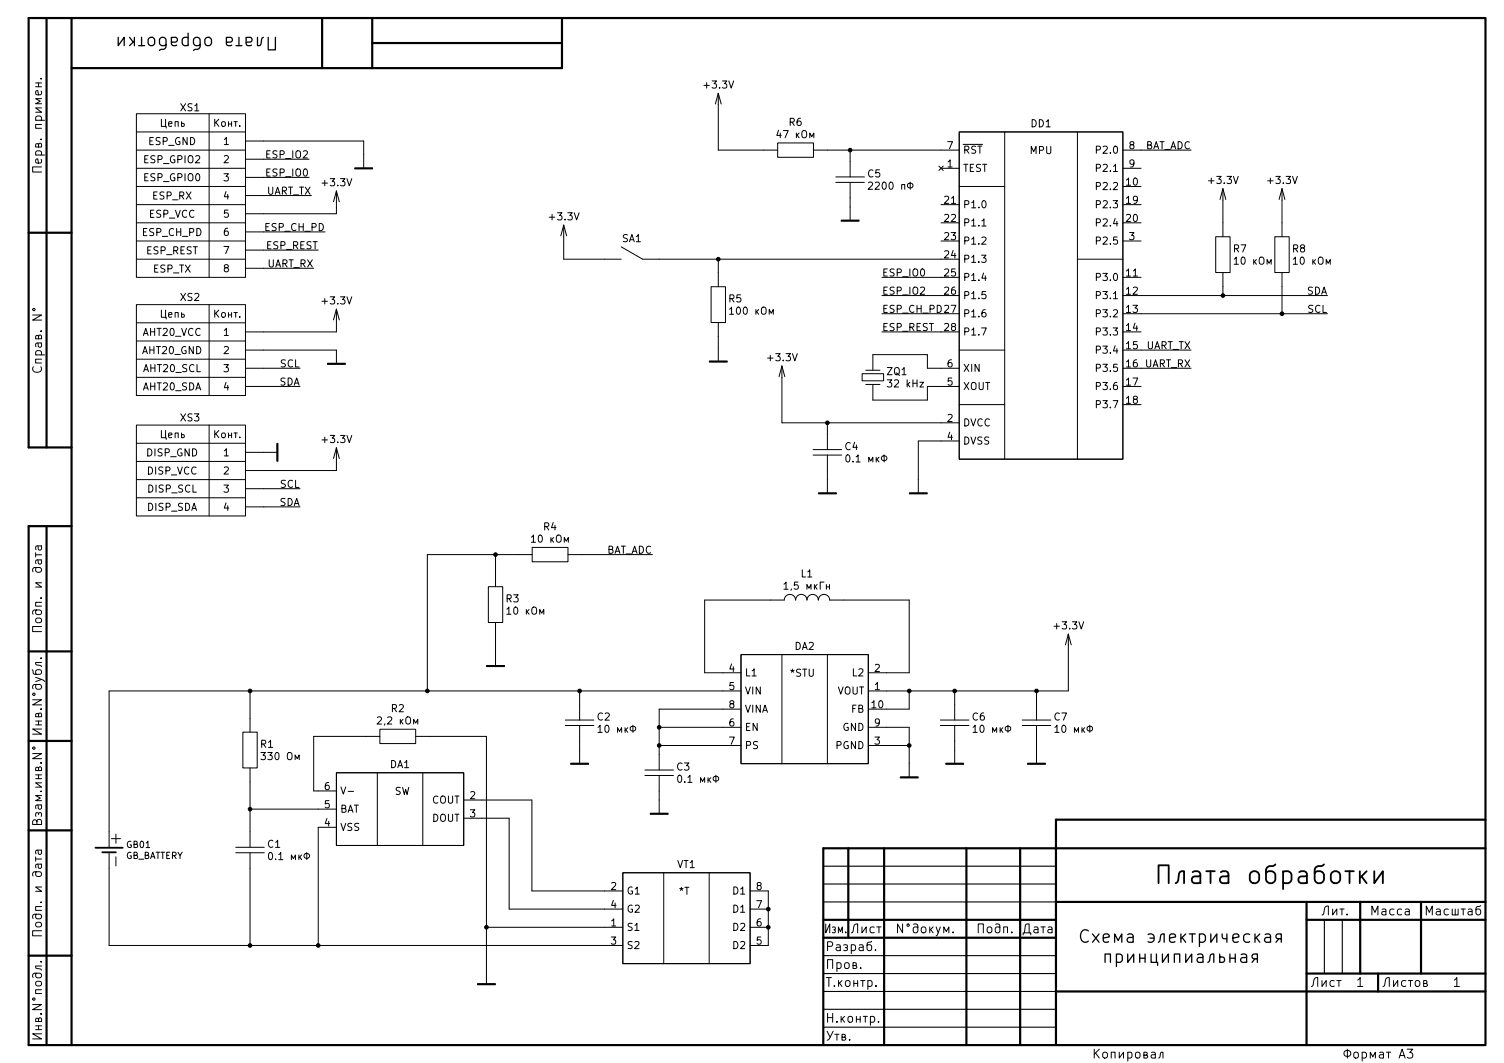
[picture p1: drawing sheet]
EESchema Schematic File Version 4
EELAYER 30 0
EELAYER END
$Descr A3 16535 11693
encoding utf-8
Sheet 1 1
Title "Схема электрическая\\nпринципиальная"
Date ""
Rev ""
Comp ""
Comment1 "Плата обработки"
Comment2 ""
Comment3 ""
Comment4 ""
$EndDescr
Text Label 13100 3850 2    79   ~ 0
UART_TX
Text Label 13100 4050 2    79   ~ 0
UART_RX
Text Label 3425 2150 2    79   ~ 0
UART_TX
Text Label 3450 2950 2    79   ~ 0
UART_RX
Text Label 14600 3250 2    79   ~ 0
SDA
Text Label 14600 3450 2    79   ~ 0
SCL
Text Label 3300 4050 2    79   ~ 0
SCL
Text Label 3300 5575 2    79   ~ 0
SDA
Text Label 3300 5375 2    79   ~ 0
SCL
Text Label 3300 4250 2    79   ~ 0
SDA
Text Label 13100 1650 2    79   ~ 0
BAT_ADC
Text Label 7175 6100 2    79   ~ 0
BAT_ADC
$Comp
L Device_GOST:R R6
U 1 1
P 8750 1650
F 0 "R6" H 8750 1960 79  0000 C CNN
F 1 "47 кОм" H 8750 1825 79  0000 C CNN
F 2 "Resistor_SMD:R_0603_1608Metric" H 8650 1675 60  0001 C CNN
F 3 "" H 8775 1475 60  0001 C CNN
	1    8750 1650
	1    0    0    -1  
$EndComp
$Comp
L Device_GOST:C C4
U 1 1
P 9100 4975
F 0 "C4" H 9285 5043 79  0000 L CNN
F 1 "0.1 мкФ" H 9285 4908 79  0000 L CNN
F 2 "Capacitor_SMD:C_0603_1608Metric" H 9025 4975 60  0001 C CNN
F 3 "" H 9125 5075 60  0001 C CNN
	1    9100 4975
	1    0    0    -1  
$EndComp
$Comp
L My_Lib_GOST:MSP430F21x2 DD1
U 1 1
P 11450 3200
F 0 "DD1" H 11450 5045 79  0000 C CNN
F 1 "MSP430F2112" H 11500 1250 79  0001 C CNN
F 2 "Package_SO:TSSOP-28_4.4x9.7mm_P0.65mm" H 11500 1150 79  0001 C CNN
F 3 "" H 11300 4400 98  0001 C CNN
	1    11450 3200
	1    0    0    -1  
$EndComp
$Comp
L Device_GOST:ZQ_CRYSTAL ZQ1
U 1 1
P 9600 4150
F 0 "ZQ1" V 9532 4296 79  0000 L CNN
F 1 "32 kHz" V 9667 4296 79  0000 L CNN
F 2 "" H 9500 4250 60  0001 C CNN
F 3 "" H 9600 4350 60  0001 C CNN
	1    9600 4150
	0    1    1    0   
$EndComp
Wire Wire Line
	10350 4050 10200 4050
Wire Wire Line
	10200 4050 10200 3900
Wire Wire Line
	10200 3900 9600 3900
Wire Wire Line
	10350 4250 10200 4250
Wire Wire Line
	10200 4250 10200 4400
Wire Wire Line
	10200 4400 9600 4400
$Comp
L Device_GOST:C C3
U 1 1
P 7250 8500
F 0 "C3" H 7435 8568 79  0000 L CNN
F 1 "0.1 мкФ" H 7435 8433 79  0000 L CNN
F 2 "Capacitor_SMD:C_0603_1608Metric" H 7175 8500 60  0001 C CNN
F 3 "" H 7275 8600 60  0001 C CNN
	1    7250 8500
	1    0    0    -1  
$EndComp
Wire Wire Line
	8600 4650 9100 4650
Wire Wire Line
	9100 4775 9100 4650
Connection ~ 9100 4650
Wire Wire Line
	9100 4650 10350 4650
$Comp
L power_GOST:+3.3V #PWR014
U 1 1
P 8600 4150
F 0 "#PWR014" H 8600 4050 79  0001 C CNN
F 1 "+3.3V" H 8600 4371 79  0000 C CNN
F 2 "" V 8600 4275 98  0000 C CNN
F 3 "" H 8600 4275 98  0001 C CNN
	1    8600 4150
	1    0    0    -1  
$EndComp
Wire Wire Line
	8600 4650 8600 4150
$Comp
L power_GOST:GND #PWR015
U 1 1
P 9100 5275
F 0 "#PWR015" H 9100 5325 60  0001 C CNN
F 1 "GND" H 9100 5025 79  0001 C CNN
F 2 "" H 9100 5275 60  0000 C CNN
F 3 "" H 9100 5275 60  0001 C CNN
	1    9100 5275
	1    0    0    -1  
$EndComp
$Comp
L power_GOST:GND #PWR018
U 1 1
P 10100 5275
F 0 "#PWR018" H 10100 5325 60  0001 C CNN
F 1 "GND" H 10100 5025 79  0001 C CNN
F 2 "" H 10100 5275 60  0000 C CNN
F 3 "" H 10100 5275 60  0001 C CNN
	1    10100 5275
	1    0    0    -1  
$EndComp
Wire Wire Line
	10350 4850 10100 4850
Wire Wire Line
	10100 4850 10100 5275
Wire Wire Line
	9100 5275 9100 5175
$Comp
L Device_GOST:C C5
U 1 1
P 9350 1975
F 0 "C5" H 9535 2043 79  0000 L CNN
F 1 "2200 пФ" H 9535 1908 79  0000 L CNN
F 2 "Capacitor_SMD:C_0603_1608Metric" H 9275 1975 60  0001 C CNN
F 3 "" H 9375 2075 60  0001 C CNN
	1    9350 1975
	1    0    0    -1  
$EndComp
Wire Wire Line
	7900 1650 8400 1650
Wire Wire Line
	9350 1775 9350 1650
$Comp
L power_GOST:+3.3V #PWR012
U 1 1
P 7900 1150
F 0 "#PWR012" H 7900 1050 79  0001 C CNN
F 1 "+3.3V" H 7900 1371 79  0000 C CNN
F 2 "" V 7900 1275 98  0000 C CNN
F 3 "" H 7900 1275 98  0001 C CNN
	1    7900 1150
	1    0    0    -1  
$EndComp
Wire Wire Line
	7900 1650 7900 1150
$Comp
L power_GOST:GND #PWR016
U 1 1
P 9350 2275
F 0 "#PWR016" H 9350 2325 60  0001 C CNN
F 1 "GND" H 9350 2025 79  0001 C CNN
F 2 "" H 9350 2275 60  0000 C CNN
F 3 "" H 9350 2275 60  0001 C CNN
	1    9350 2275
	1    0    0    -1  
$EndComp
Wire Wire Line
	9350 2275 9350 2175
Wire Wire Line
	9100 1650 9350 1650
Connection ~ 9350 1650
Wire Wire Line
	9350 1650 10350 1650
NoConn ~ 10350 1850
$Comp
L Device_GOST:R R7
U 1 1
P 13450 2800
F 0 "R7" V 13382 2907 79  0000 L CNN
F 1 "10 кОм" V 13517 2907 79  0000 L CNN
F 2 "Resistor_SMD:R_0603_1608Metric" H 13350 2825 60  0001 C CNN
F 3 "" H 13475 2625 60  0001 C CNN
	1    13450 2800
	0    1    1    0   
$EndComp
$Comp
L Device_GOST:R R8
U 1 1
P 14100 2800
F 0 "R8" V 14032 2907 79  0000 L CNN
F 1 "10 кОм" V 14167 2907 79  0000 L CNN
F 2 "Resistor_SMD:R_0603_1608Metric" H 14000 2825 60  0001 C CNN
F 3 "" H 14125 2625 60  0001 C CNN
	1    14100 2800
	0    1    1    0   
$EndComp
Wire Wire Line
	12550 3250 13450 3250
Wire Wire Line
	13450 3150 13450 3250
Wire Wire Line
	12550 3450 14100 3450
Wire Wire Line
	14100 3150 14100 3450
Connection ~ 14100 3450
Wire Wire Line
	14100 3450 14600 3450
$Comp
L power_GOST:+3.3V #PWR022
U 1 1
P 13450 2200
F 0 "#PWR022" H 13450 2100 79  0001 C CNN
F 1 "+3.3V" H 13450 2421 79  0000 C CNN
F 2 "" V 13450 2325 98  0000 C CNN
F 3 "" H 13450 2325 98  0001 C CNN
	1    13450 2200
	1    0    0    -1  
$EndComp
$Comp
L power_GOST:+3.3V #PWR023
U 1 1
P 14100 2200
F 0 "#PWR023" H 14100 2100 79  0001 C CNN
F 1 "+3.3V" H 14100 2421 79  0000 C CNN
F 2 "" V 14100 2325 98  0000 C CNN
F 3 "" H 14100 2325 98  0001 C CNN
	1    14100 2200
	1    0    0    -1  
$EndComp
Wire Wire Line
	14100 2450 14100 2200
Wire Wire Line
	13450 2450 13450 2200
$Comp
L KGL_Power:GB_BATTERY GB01
U 1 1
P 1200 9350
F 0 "GB01" V 1139 9535 70  0000 L CNN
F 1 "GB_BATTERY" V 1260 9535 70  0000 L CNN
F 2 "Battery:BatteryHolder_Keystone_1042_1x18650" H 1200 9350 70  0001 C CNN
F 3 "" H 1200 9350 70  0001 C CNN
	1    1200 9350
	0    1    1    0   
$EndComp
$Comp
L Connector_Generic_GOST:CONN_4 XS2
U 1 1
P 2100 3850
F 0 "XS2" H 2090 4434 79  0000 C CNN
F 1 "CONN_4" H 2100 3250 79  0001 C CNN
F 2 "" H 2700 4450 79  0001 C CNN
F 3 "" H 2700 3250 79  0001 C CNN
F 4 "AHT20_VCC" H 1893 4049 79  0000 C CNN "PIN1"
F 5 "AHT20_GND" H 1893 3849 79  0000 C CNN "PIN2"
F 6 "AHT20_SCL" H 1893 3651 79  0000 C CNN "PIN3"
F 7 "AHT20_SDA" H 1893 3450 79  0000 C CNN "PIN4"
	1    2100 3850
	1    0    0    -1  
$EndComp
$Comp
L Connector_Generic_GOST:CONN_8 XS1
U 1 1
P 2100 2150
F 0 "XS1" H 2090 3121 79  0000 C CNN
F 1 "CONN_8" H 2100 1150 79  0001 C CNN
F 2 "" H 2700 3150 79  0001 C CNN
F 3 "" H 2700 1150 79  0001 C CNN
F 4 "ESP_GND" H 1893 2749 79  0000 C CNN "PIN1"
F 5 "ESP_GPIO2" H 1893 2549 79  0000 C CNN "PIN2"
F 6 "ESP_GPIO0" H 1893 2351 79  0000 C CNN "PIN3"
F 7 "ESP_RX" H 1893 2150 79  0000 C CNN "PIN4"
F 8 "ESP_VCC" H 1893 1949 79  0000 C CNN "PIN5"
F 9 "ESP_CH_PD" H 1893 1748 79  0000 C CNN "PIN6"
F 10 "ESP_REST" H 1893 1547 79  0000 C CNN "PIN7"
F 11 "ESP_TX" H 1893 1346 79  0000 C CNN "PIN8"
	1    2100 2150
	1    0    0    -1  
$EndComp
$Comp
L power_GOST:GND #PWR06
U 1 1
P 4000 1700
F 0 "#PWR06" H 4000 1750 60  0001 C CNN
F 1 "GND" H 4000 1450 79  0001 C CNN
F 2 "" H 4000 1700 60  0000 C CNN
F 3 "" H 4000 1700 60  0001 C CNN
	1    4000 1700
	1    0    0    -1  
$EndComp
$Comp
L power_GOST:+3.3V #PWR02
U 1 1
P 3700 2225
F 0 "#PWR02" H 3700 2125 79  0001 C CNN
F 1 "+3.3V" H 3700 2446 79  0000 C CNN
F 2 "" V 3700 2350 98  0000 C CNN
F 3 "" H 3700 2350 98  0001 C CNN
	1    3700 2225
	1    0    0    -1  
$EndComp
Wire Wire Line
	2900 2350 3700 2350
Wire Wire Line
	3700 2350 3700 2225
$Comp
L Connector_Generic_GOST:CONN_4 XS3
U 1 1
P 2100 5175
F 0 "XS3" H 2090 5759 79  0000 C CNN
F 1 "CONN_4" H 2100 4575 79  0001 C CNN
F 2 "" H 2700 5775 79  0001 C CNN
F 3 "" H 2700 4575 79  0001 C CNN
F 4 "DISP_GND" H 1893 5374 79  0000 C CNN "PIN1"
F 5 "DISP_VCC" H 1893 5174 79  0000 C CNN "PIN2"
F 6 "DISP_SCL" H 1893 4976 79  0000 C CNN "PIN3"
F 7 "DISP_SDA" H 1893 4775 79  0000 C CNN "PIN4"
	1    2100 5175
	1    0    0    -1  
$EndComp
$Comp
L power_GOST:+3.3V #PWR03
U 1 1
P 3700 3525
F 0 "#PWR03" H 3700 3425 79  0001 C CNN
F 1 "+3.3V" H 3700 3746 79  0000 C CNN
F 2 "" V 3700 3650 98  0000 C CNN
F 3 "" H 3700 3650 98  0001 C CNN
	1    3700 3525
	1    0    0    -1  
$EndComp
Wire Wire Line
	2900 3650 3700 3650
Wire Wire Line
	3700 3650 3700 3525
$Comp
L power_GOST:+3.3V #PWR05
U 1 1
P 3700 5050
F 0 "#PWR05" H 3700 4950 79  0001 C CNN
F 1 "+3.3V" H 3700 5271 79  0000 C CNN
F 2 "" V 3700 5175 98  0000 C CNN
F 3 "" H 3700 5175 98  0001 C CNN
	1    3700 5050
	1    0    0    -1  
$EndComp
Wire Wire Line
	2900 5175 3700 5175
Wire Wire Line
	3700 5175 3700 5050
$Comp
L power_GOST:GND #PWR01
U 1 1
P 2900 4975
F 0 "#PWR01" H 2900 5025 60  0001 C CNN
F 1 "GND" H 2900 4725 79  0001 C CNN
F 2 "" H 2900 4975 60  0000 C CNN
F 3 "" H 2900 4975 60  0001 C CNN
	1    2900 4975
	0    -1   -1   0   
$EndComp
$Comp
L power_GOST:GND #PWR04
U 1 1
P 3700 3850
F 0 "#PWR04" H 3700 3900 60  0001 C CNN
F 1 "GND" H 3700 3600 79  0001 C CNN
F 2 "" H 3700 3850 60  0000 C CNN
F 3 "" H 3700 3850 60  0001 C CNN
	1    3700 3850
	1    0    0    -1  
$EndComp
Wire Wire Line
	2900 3850 3700 3850
$Comp
L My_Lib_GOST:TPS6303x DA2
U 1 1
P 8850 7800
F 0 "DA2" H 8850 8495 79  0000 C CNN
F 1 "TPS63031" H 8800 7100 79  0001 C CNN
F 2 "Package_SON:WSON-10-1EP_2.5x2.5mm_P0.5mm_EP1.2x2mm_ThermalVias" H 8850 8500 50  0001 C CNN
F 3 "" H 8850 8500 50  0001 C CNN
	1    8850 7800
	1    0    0    -1  
$EndComp
$Comp
L Device_GOST:L_INDUCTOR L1
U 1 1
P 8875 6600
F 0 "L1" H 8875 6893 79  0000 C CNN
F 1 "1,5 мкГн" H 8875 6758 79  0000 C CNN
F 2 "" H 8775 6650 60  0001 C CNN
F 3 "" H 8875 6750 60  0001 C CNN
	1    8875 6600
	1    0    0    -1  
$EndComp
Wire Wire Line
	7950 7400 7750 7400
Wire Wire Line
	7750 7400 7750 6600
Wire Wire Line
	7750 6600 8475 6600
Wire Wire Line
	9750 7400 10000 7400
Wire Wire Line
	10000 7400 10000 6600
Wire Wire Line
	10000 6600 9275 6600
Wire Wire Line
	9750 8200 10000 8200
Wire Wire Line
	10000 8200 10000 8400
Wire Wire Line
	9750 8000 10000 8000
Wire Wire Line
	10000 8000 10000 8200
Connection ~ 10000 8200
$Comp
L power_GOST:GND #PWR017
U 1 1
P 10000 8400
F 0 "#PWR017" H 10000 8450 60  0001 C CNN
F 1 "GND" H 10000 8150 79  0001 C CNN
F 2 "" H 10000 8400 60  0000 C CNN
F 3 "" H 10000 8400 60  0001 C CNN
	1    10000 8400
	1    0    0    -1  
$EndComp
Wire Wire Line
	7950 7800 7250 7800
Wire Wire Line
	7250 7800 7250 8000
Wire Wire Line
	7950 8200 7250 8200
Connection ~ 7250 8200
Wire Wire Line
	7250 8200 7250 8300
Wire Wire Line
	7950 8000 7250 8000
Connection ~ 7250 8000
Wire Wire Line
	7250 8000 7250 8200
$Comp
L power_GOST:GND #PWR011
U 1 1
P 7250 8800
F 0 "#PWR011" H 7250 8850 60  0001 C CNN
F 1 "GND" H 7250 8550 79  0001 C CNN
F 2 "" H 7250 8800 60  0000 C CNN
F 3 "" H 7250 8800 60  0001 C CNN
	1    7250 8800
	1    0    0    -1  
$EndComp
Wire Wire Line
	7250 8800 7250 8700
Wire Wire Line
	7950 7600 6375 7600
$Comp
L Device_GOST:C C2
U 1 1
P 6375 7950
F 0 "C2" H 6560 8018 79  0000 L CNN
F 1 "10 мкФ" H 6560 7883 79  0000 L CNN
F 2 "Capacitor_SMD:C_0805_2012Metric" H 6300 7950 60  0001 C CNN
F 3 "" H 6400 8050 60  0001 C CNN
	1    6375 7950
	1    0    0    -1  
$EndComp
$Comp
L power_GOST:GND #PWR010
U 1 1
P 6375 8250
F 0 "#PWR010" H 6375 8300 60  0001 C CNN
F 1 "GND" H 6375 8000 79  0001 C CNN
F 2 "" H 6375 8250 60  0000 C CNN
F 3 "" H 6375 8250 60  0001 C CNN
	1    6375 8250
	1    0    0    -1  
$EndComp
Wire Wire Line
	6375 8250 6375 8150
Wire Wire Line
	6375 7750 6375 7600
$Comp
L Device_GOST:C C6
U 1 1
P 10500 7950
F 0 "C6" H 10685 8018 79  0000 L CNN
F 1 "10 мкФ" H 10685 7883 79  0000 L CNN
F 2 "Capacitor_SMD:C_0805_2012Metric" H 10425 7950 60  0001 C CNN
F 3 "" H 10525 8050 60  0001 C CNN
	1    10500 7950
	1    0    0    -1  
$EndComp
$Comp
L power_GOST:GND #PWR019
U 1 1
P 10500 8250
F 0 "#PWR019" H 10500 8300 60  0001 C CNN
F 1 "GND" H 10500 8000 79  0001 C CNN
F 2 "" H 10500 8250 60  0000 C CNN
F 3 "" H 10500 8250 60  0001 C CNN
	1    10500 8250
	1    0    0    -1  
$EndComp
Wire Wire Line
	10500 8250 10500 8150
Wire Wire Line
	10500 7750 10500 7600
$Comp
L Device_GOST:C C7
U 1 1
P 11400 7950
F 0 "C7" H 11585 8018 79  0000 L CNN
F 1 "10 мкФ" H 11585 7883 79  0000 L CNN
F 2 "Capacitor_SMD:C_0805_2012Metric" H 11325 7950 60  0001 C CNN
F 3 "" H 11425 8050 60  0001 C CNN
	1    11400 7950
	1    0    0    -1  
$EndComp
$Comp
L power_GOST:GND #PWR020
U 1 1
P 11400 8250
F 0 "#PWR020" H 11400 8300 60  0001 C CNN
F 1 "GND" H 11400 8000 79  0001 C CNN
F 2 "" H 11400 8250 60  0000 C CNN
F 3 "" H 11400 8250 60  0001 C CNN
	1    11400 8250
	1    0    0    -1  
$EndComp
Wire Wire Line
	11400 8250 11400 8150
Wire Wire Line
	11400 7750 11400 7600
Wire Wire Line
	9750 7600 10000 7600
Connection ~ 10500 7600
Wire Wire Line
	10500 7600 11400 7600
Connection ~ 11400 7600
Wire Wire Line
	11400 7600 11750 7600
Wire Wire Line
	9750 7800 10000 7800
Wire Wire Line
	10000 7800 10000 7600
Connection ~ 10000 7600
Wire Wire Line
	10000 7600 10500 7600
$Comp
L power_GOST:+3.3V #PWR021
U 1 1
P 11750 7100
F 0 "#PWR021" H 11750 7000 79  0001 C CNN
F 1 "+3.3V" H 11750 7321 79  0000 C CNN
F 2 "" V 11750 7225 98  0000 C CNN
F 3 "" H 11750 7225 98  0001 C CNN
	1    11750 7100
	1    0    0    -1  
$EndComp
Wire Wire Line
	11750 7600 11750 7100
$Comp
L power_GOST:GND #PWR07
U 1 1
P 5350 10675
F 0 "#PWR07" H 5350 10725 60  0001 C CNN
F 1 "GND" H 5350 10425 79  0001 C CNN
F 2 "" H 5350 10675 60  0000 C CNN
F 3 "" H 5350 10675 60  0001 C CNN
	1    5350 10675
	1    0    0    -1  
$EndComp
$Comp
L Device_GOST:R R3
U 1 1
P 5450 6650
F 0 "R3" V 5382 6757 79  0000 L CNN
F 1 "10 кОм" V 5517 6757 79  0000 L CNN
F 2 "Resistor_SMD:R_0603_1608Metric" H 5350 6675 60  0001 C CNN
F 3 "" H 5475 6475 60  0001 C CNN
	1    5450 6650
	0    1    1    0   
$EndComp
$Comp
L Device_GOST:R R4
U 1 1
P 6050 6100
F 0 "R4" H 6050 6410 79  0000 C CNN
F 1 "10 кОм" H 6050 6275 79  0000 C CNN
F 2 "Resistor_SMD:R_0603_1608Metric" H 5950 6125 60  0001 C CNN
F 3 "" H 6075 5925 60  0001 C CNN
	1    6050 6100
	1    0    0    -1  
$EndComp
Wire Wire Line
	6400 6100 7175 6100
Wire Wire Line
	2900 5375 3300 5375
Wire Wire Line
	2900 5575 3300 5575
Wire Wire Line
	2900 4250 3300 4250
Wire Wire Line
	2900 4050 3300 4050
Wire Wire Line
	2900 2150 3425 2150
Wire Wire Line
	2900 2950 3450 2950
$Comp
L power_GOST:GND #PWR08
U 1 1
P 5450 7175
F 0 "#PWR08" H 5450 7225 60  0001 C CNN
F 1 "GND" H 5450 6925 79  0001 C CNN
F 2 "" H 5450 7175 60  0000 C CNN
F 3 "" H 5450 7175 60  0001 C CNN
	1    5450 7175
	1    0    0    -1  
$EndComp
Wire Wire Line
	4700 6100 5450 6100
Wire Wire Line
	5450 6300 5450 6100
Connection ~ 5450 6100
Wire Wire Line
	5450 6100 5700 6100
Wire Wire Line
	5450 7175 5450 7000
Connection ~ 13450 3250
Wire Wire Line
	13450 3250 14600 3250
Wire Wire Line
	12550 3850 13100 3850
Wire Wire Line
	12550 4050 13100 4050
Wire Wire Line
	12550 1650 13100 1650
$Comp
L Device_GOST:SA_SPST_NO SA1
U 1 1
P 6950 2850
F 0 "SA1" H 6950 3081 79  0000 C CNN
F 1 "SA_SPST_NO" H 6950 2750 79  0001 C CNN
F 2 "Button_Switch_THT:SW_Tactile_SPST_Angled_PTS645Vx58-2LFS" H 6850 2950 98  0001 C CNN
F 3 "" H 6950 3050 98  0001 C CNN
	1    6950 2850
	-1   0    0    -1  
$EndComp
$Comp
L power_GOST:+3.3V #PWR09
U 1 1
P 6200 2600
F 0 "#PWR09" H 6200 2500 79  0001 C CNN
F 1 "+3.3V" H 6200 2821 79  0000 C CNN
F 2 "" V 6200 2725 98  0000 C CNN
F 3 "" H 6200 2725 98  0001 C CNN
	1    6200 2600
	1    0    0    -1  
$EndComp
$Comp
L Device_GOST:R R5
U 1 1
P 7900 3350
F 0 "R5" V 7832 3457 79  0000 L CNN
F 1 "100 кОм" V 7967 3457 79  0000 L CNN
F 2 "" H 7800 3375 60  0001 C CNN
F 3 "" H 7925 3175 60  0001 C CNN
	1    7900 3350
	0    1    1    0   
$EndComp
$Comp
L power_GOST:GND #PWR013
U 1 1
P 7900 3825
F 0 "#PWR013" H 7900 3875 60  0001 C CNN
F 1 "GND" H 7900 3575 79  0001 C CNN
F 2 "" H 7900 3825 60  0000 C CNN
F 3 "" H 7900 3825 60  0001 C CNN
	1    7900 3825
	1    0    0    -1  
$EndComp
Wire Wire Line
	7900 3825 7900 3700
Wire Wire Line
	6200 2850 6200 2600
Wire Wire Line
	6200 2850 6650 2850
Wire Wire Line
	7250 2850 7900 2850
Wire Wire Line
	7900 3000 7900 2850
$Comp
L My_Lib_GOST:BQ297xx DA1
U 1 1
P 4400 8900
F 0 "DA1" H 4400 9395 79  0000 C CNN
F 1 "BQ29737" H 4400 8400 79  0001 C CNN
F 2 "Package_SON:WSON-6_1.5x1.5mm_P0.5mm" H 4400 9400 50  0001 C CNN
F 3 "" H 4400 9400 50  0001 C CNN
	1    4400 8900
	-1   0    0    -1  
$EndComp
$Comp
L Device_GOST:C C1
U 1 1
P 2750 9350
F 0 "C1" H 2935 9418 79  0000 L CNN
F 1 "0.1 мкФ" H 2935 9283 79  0000 L CNN
F 2 "Capacitor_SMD:C_0603_1608Metric" H 2675 9350 60  0001 C CNN
F 3 "" H 2775 9450 60  0001 C CNN
	1    2750 9350
	1    0    0    -1  
$EndComp
$Comp
L Device_GOST:R R1
U 1 1
P 2750 8250
F 0 "R1" V 2682 8357 79  0000 L CNN
F 1 "330 Ом" V 2817 8357 79  0000 L CNN
F 2 "Resistor_SMD:R_0603_1608Metric" H 2650 8275 60  0001 C CNN
F 3 "" H 2775 8075 60  0001 C CNN
	1    2750 8250
	0    1    1    0   
$EndComp
Wire Wire Line
	3500 8900 2750 8900
Wire Wire Line
	2750 8900 2750 9150
Wire Wire Line
	2750 8900 2750 8600
Connection ~ 2750 8900
Wire Wire Line
	2750 7900 2750 7600
Wire Wire Line
	2750 7600 1200 7600
Wire Wire Line
	1200 7600 1200 9150
Wire Wire Line
	2750 7600 4700 7600
Connection ~ 2750 7600
Connection ~ 6375 7600
$Comp
L My_Lib_GOST:BUK9K5R1-30E VT1
U 1 1
P 7550 10100
F 0 "VT1" H 7550 10695 79  0000 C CNN
F 1 "BUK9K5R1-30E" H 7550 9500 79  0001 C CNN
F 2 "Package_TO_SOT_SMD:LFPAK56D" H 7550 10700 50  0001 C CNN
F 3 "" H 7550 10700 50  0001 C CNN
	1    7550 10100
	1    0    0    -1  
$EndComp
Wire Wire Line
	8450 9800 8450 10000
Connection ~ 8450 10000
Wire Wire Line
	8450 10000 8450 10200
Connection ~ 8450 10200
Wire Wire Line
	8450 10200 8450 10400
Wire Wire Line
	5850 9800 5850 8800
Wire Wire Line
	5850 8800 5300 8800
Wire Wire Line
	5300 9000 5600 9000
Wire Wire Line
	5600 9000 5600 10000
$Comp
L Device_GOST:R R2
U 1 1
P 4375 8100
F 0 "R2" H 4375 8410 79  0000 C CNN
F 1 "2,2 кОм" H 4375 8275 79  0000 C CNN
F 2 "Resistor_SMD:R_0603_1608Metric" H 4275 8125 60  0001 C CNN
F 3 "" H 4400 7925 60  0001 C CNN
	1    4375 8100
	1    0    0    -1  
$EndComp
Wire Wire Line
	3450 8700 3450 8100
Wire Wire Line
	3450 8100 4025 8100
Wire Wire Line
	3450 8700 3500 8700
Wire Wire Line
	5850 9800 6650 9800
Wire Wire Line
	5600 10000 6650 10000
Wire Wire Line
	6650 10400 3500 10400
Connection ~ 2750 10400
Wire Wire Line
	2750 10400 1200 10400
Connection ~ 3500 10400
Wire Wire Line
	3500 10400 2750 10400
Wire Wire Line
	3500 9100 3500 10400
Wire Wire Line
	2750 9550 2750 10400
Wire Wire Line
	1200 9550 1200 10400
Wire Wire Line
	4725 8100 5350 8100
Wire Wire Line
	5350 8100 5350 10200
Wire Wire Line
	6650 10200 5350 10200
Connection ~ 5350 10200
Wire Wire Line
	5350 10200 5350 10675
Wire Wire Line
	4700 6100 4700 7600
Connection ~ 4700 7600
Wire Wire Line
	4700 7600 6375 7600
Text Label 3500 2750 2    79   ~ 0
ESP_REST
Text Label 3575 2550 2    79   ~ 0
ESP_CH_PD
Text Label 3400 1950 2    79   ~ 0
ESP_IO0
Text Label 3400 1750 2    79   ~ 0
ESP_IO2
Wire Wire Line
	2900 1550 4000 1550
Wire Wire Line
	4000 1550 4000 1700
Wire Wire Line
	2900 1750 3400 1750
Wire Wire Line
	2900 1950 3400 1950
Wire Wire Line
	2900 2550 3575 2550
Wire Wire Line
	2900 2750 3500 2750
Text Label 9700 3450 0    79   ~ 0
ESP_CH_PD
Text Label 9700 3650 0    79   ~ 0
ESP_REST
Text Label 9700 3250 0    79   ~ 0
ESP_IO2
Text Label 9700 3050 0    79   ~ 0
ESP_IO0
Wire Wire Line
	7900 2850 10350 2850
Connection ~ 7900 2850
Wire Wire Line
	10350 3050 9700 3050
Wire Wire Line
	10350 3250 9700 3250
Wire Wire Line
	10350 3450 9700 3450
Wire Wire Line
	10350 3650 9700 3650
$EndSCHEMATC
